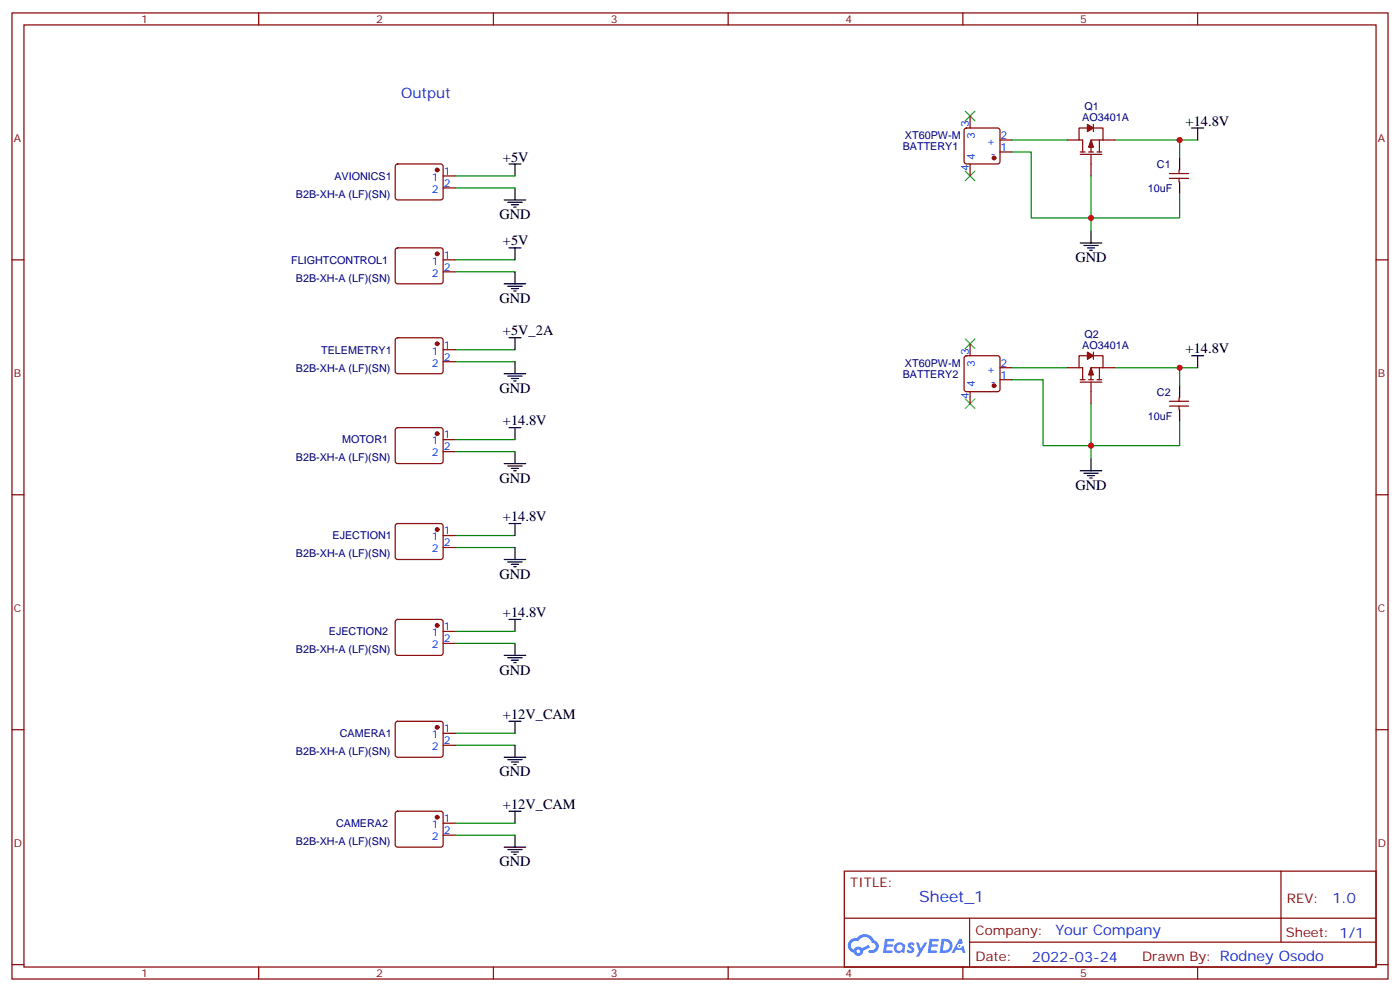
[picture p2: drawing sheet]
<svg xmlns="http://www.w3.org/2000/svg" width="412mm" height="292mm" viewBox="0 0 412 292" stroke-linecap="round" stroke-linejoin="round" font-family="sans-serif">
<g fill="none" stroke="#870000" stroke-width=".35">
<path d="M3.5 3.8h405.4v284.3h-405.4zM7.1 7.3h398.2v277.3h-398.2zM76.2 3.8v3.5M145.3 3.8v3.5M214.5 3.8v3.5M283.6 3.8v3.5M352.8 3.8v3.5M3.5 76.5h3.6M405.3 76.5h3.6M3.5 145.6h3.6M405.3 145.6h3.6M3.5 214.8h3.6"/>
<path d="M405.3 214.8h3.6M248.7 256.4h156.6v28.2h-156.6zM377.3 256.4v20.9M248.7 270.2h156.5M285.6 277.3h119.6M285.6 270.2v14.2M3.5 283.9h3.6M76.2 284.6v3.5M145.3 284.6v3.5M214.5 284.6v3.5M283.6 284.6v3.5M352.8 284.6v3.5"/>
<path d="M405.3 283.9h3.6"/>
</g>
<g fill="#5487ff">
<path d="M267.7 277.6a1.22 1.22 0 0 1 1.7 .2l-.4 .6a.47 .47 0 0 0-.3-.4 .47 .47 0 0 0-.5 .2l.1 .2a1.14 1.14 0 0 1 .8 1.8 1.14 1.14 0 0 1-1.9 0l-.2-.2 .5-.6 .7 .5a.29 .29 0 0 0 .3-.3 .29 .29 0 0 0-.2-.3 1.04 1.04 0 0 1-.6-1.7z"/>
<path d="M260.7 276.3h2.4l.3 .2-.2 .5-1.8 .1-.1 .8h1.5l.3 .4-.3 .4h-1.6l-.2 1.1h1.7l.2 .3-.2 .3-2.6 .1z"/>
<path d="M273.8 276.3h2.4l.3 .2-.1 .5-1.8 .1-.2 .8h1.6l.3 .4-.4 .4h-1.6l-.1 1.1h1.7l.2 .3-.2 .3-2.6 .1z"/>
<path d="M282.6 276.3h.7l.3 1.3-.6 .3a.69 .69 0 0 0-1 .3 .69 .69 0 0 0 .4 .9 .69 .69 0 0 0 .9-.6l.5-.2 .6 2.2h-.8l-.2-.9h-1.8l-.5 .9h-.8z"/>
<path d="M269.8 277.4h.8l.6 1.8 1.1-1.8h.9l-2.6 4.2h-.8l.9-1.5z"/>
<path d="M277.4 276.3l-.6 4.2h1.3a2.11 2.11 0 0 0 2.5-2.1 2.11 2.11 0 0 0-2.5-2.1zM278.1 277.1a1.39 1.39 0 0 1 1.7 1.4 1.39 1.39 0 0 1-1.8 1.3h-.3z"/>
<path d="M263.7 277.9a1.54 1.54 0 0 0-.1 2.2 1.54 1.54 0 0 0 2.2 .1l.6 .3 .3-2.3-.2-.3h-.4a1.49 1.49 0 0 0-2.4 0zM264 278.9a.94 .94 0 0 1 1.8 0 .94 .94 0 0 1-1.8 0z"/>
<path d="M250.4 276.7a2.18 2.18 0 0 0 1.1 3.7 1.44 1.44 0 0 0 1.6 .9 1.44 1.44 0 0 0 1.2-1.4l2-1.1-.5-.7-1.9 1a1.47 1.47 0 0 0-2.4 .4 1.39 1.39 0 0 1-.7-1.9 1.39 1.39 0 0 1 2-.5 2.12 2.12 0 0 1 2.2-1.3 2.12 2.12 0 0 1 1.9 1.7 1.14 1.14 0 0 1 1.1 1.4 1.14 1.14 0 0 1-1.7 .7 .43 .43 0 0 0-.5 .4 .43 .43 0 0 0 .4 .5 1.98 1.98 0 0 0 2.5-1.2 1.98 1.98 0 0 0-1.2-2.6 3.1 3.1 0 0 0-5.3-.6l-.9 .1zM252.3 280a.55 .55 0 0 1 1.1 0 .55 .55 0 0 1-1.1 0z"/>
<circle cx="282.6" cy="278.4" r=".26"/>
</g>
<g fill="none" stroke="#870000" stroke-width=".35">
<path d="M284.2 37.9l.5-.2h9.2l.5 .2 .2 .5v9.2l-.3 .5-.4 .2h-9.2l-.5-.3-.2-.4v-9.2zM285.8 34.1v3.6M320.3 37.7h-2.4v3.5h1v3.5M322.1 37.7h2.8v3.5M322.1 36.6v2.1M116.7 48.5l.4-.2h12.7l.5 .2 .2 .5v9.4l-.7 .4h-13l-.4-.7v-9.1zM130.5 51.8h3.6M130.5 55.3h3.6M285.8 48.3v3.5M294.6 44.7h3.5M294.6 41.2h3.5M314.3 41.2h3.6"/>
<path d="M318.2 45.4h6.4M318.2 44.7h1.4M320.7 44.7h1.4M321.4 45.4v6.4M323.1 44.7h1.5M323.8 41.2v3.5M324.9 41.2h-3.5v3.5M324.9 41.2h3.5M344.5 51.1h5.6M344.5 52.5h5.6M347.3 50v1.1M347.3 52.5v1.1"/>
<path d="M116.7 73.2l.4-.2h12.7l.5 .2 .2 .5v9.4l-.7 .4h-13l-.4-.7v-9.1zM130.5 76.5h3.6M116.7 99.6l.4-.2h12.7l.5 .2 .2 .5v9.5l-.7 .4-13-.1-.4-.6v-9.2zM130.5 80h3.6M130.5 102.9h3.6M130.5 106.5h3.6M284.2 104.9l.5-.2h9.2l.5 .2 .2 .5v9.2l-.3 .5-.4 .2h-9.2l-.5-.2-.2-.5v-9.2zM285.8 101.2v3.5M285.8 115.3v3.5M294.6 111.8h3.5M294.6 108.2h3.5M314.3 108.2h3.6"/>
<path d="M318.2 112.5h6.4M318.2 111.8h1.4M320.3 104.7h-2.4v3.5h1v3.6M320.7 111.8h1.4M321.4 112.5v6.3M322.1 104.7h2.8v3.5M322.1 103.6v2.2M323.1 111.8h1.5M323.8 108.2v3.6M324.9 108.2h-3.5v3.6M324.9 108.2h3.5M344.5 118.1h5.6"/>
<path d="M344.5 119.5h5.6M347.3 117.1v1M347.3 119.5v1.1M116.7 126.1l.4-.2h12.7l.5 .2 .2 .5v9.4l-.7 .5-13-.1-.4-.7v-9.1zM130.5 129.4h3.6M130.5 132.9h3.6M116.7 154.3l.4-.2h12.7l.5 .2 .2 .5v9.4l-.7 .5-13-.1-.4-.6v-9.2zM130.5 157.6h3.6M130.5 161.1h3.6M116.7 182.5l.4-.2h12.7l.5 .2 .2 .5v9.5l-.7 .4-13-.1-.4-.6v-9.2zM130.5 185.8h3.6M130.5 189.4h3.6"/>
<path d="M116.7 212.5l.4-.2h12.7l.5 .2 .2 .5v9.5l-.7 .4-13-.1-.4-.6v-9.2zM130.5 215.8h3.6M130.5 219.4h3.6M116.7 239l.4-.2h12.7l.5 .2 .2 .5v9.4l-.7 .4h-13l-.4-.7v-9.1zM130.5 242.3h3.6M130.5 245.8h3.6"/>
</g>
<g fill="#870000" stroke="#870000" stroke-width=".35">
<path d="M321.4 41.2l.7 2.1h-1.4z"/>
<path d="M320.3 36.6l1.8 1.1-1.8 1z"/>
<path d="M321.4 108.2l.7 2.1h-1.4z"/>
<path d="M320.3 103.6l1.8 1.1-1.8 1.1z"/>
<circle cx="128.8" cy="50" r=".53"/>
<circle cx="128.8" cy="74.7" r=".53"/>
<circle cx="128.8" cy="127.6" r=".53"/>
<circle cx="128.8" cy="101.2" r=".53"/>
<circle cx="128.8" cy="184.1" r=".53"/>
<circle cx="128.8" cy="155.9" r=".53"/>
<circle cx="128.8" cy="240.5" r=".53"/>
<circle cx="128.8" cy="214.1" r=".53"/>
<circle cx="292.8" cy="46.5" r=".53"/>
<circle cx="292.8" cy="113.5" r=".53"/>
</g>
<g fill="none" stroke="#000" stroke-width=".35">
<path d="M351 37.7h3.5M352.8 37.7v3.5M148.5 58.8h6.4M149.6 59.5h4.2M149.9 48.3h3.6M151.7 48.3v3.5M151.7 55.3v3.5M347.5 46.5v3.5M347.5 53.6v3.5M149.9 73h3.6M150.6 60.3h2.2M151.3 61h.7"/>
<path d="M151.7 73v3.5M318.2 71.5h6.4M319.3 72.2h4.2M320.3 73h2.1M321 73.7h.7M321.4 68v3.5M148.5 83.5h6.4M149.6 84.2h4.2M149.9 99.4h3.6M150.6 84.9h2.2M151.3 85.7h.7M151.7 80v3.5"/>
<path d="M151.7 99.4v3.5M148.5 110h6.4M149.6 110.7h4.2M150.6 111.4h2.2M151.3 112.1h.7M151.7 106.5v3.5M347.5 113.5v3.6M351 104.7h3.5M352.8 104.7v3.5M148.5 136.5h6.4M149.6 137.2h4.2M149.9 125.9h3.6"/>
<path d="M150.6 137.9h2.2M151.3 138.6h.7M151.7 125.9v3.5M151.7 132.9v3.6M318.2 138.6h6.4M319.3 139.3h4.2M320.3 140h2.1M321.4 135v3.6M347.5 120.6v3.5M149.9 154.1h3.6M151.7 154.1v3.5M321 140.7h.7"/>
<path d="M148.5 164.7h6.4M149.6 165.4h4.2M150.6 166.1h2.2M151.3 166.8h.7M151.7 161.1v3.6M148.5 192.9h6.4M149.6 193.6h4.2M149.9 182.3h3.6M150.6 194.3h2.2M151.3 195h.7M151.7 182.3v3.5M151.7 189.4v3.5"/>
<path d="M149.9 212.3h3.6M151.7 212.3v3.5M151.7 219.4v3.5M148.5 222.9h6.4M149.6 223.6h4.2M149.9 238.8h3.6M150.6 224.3h2.2M151.3 225h.7M151.7 238.8v3.5M148.5 249.3h6.4M149.6 250h4.2M150.6 250.8h2.2"/>
<path d="M151.3 251.5h.7M151.7 245.8v3.5"/>
</g>
<g fill="none" stroke="#008700" stroke-width=".35">
<path d="M134.1 55.3h17.6M134.1 51.8h17.6M298.1 44.7h5.6v19.4h43.8v-7M298.1 41.2h16.2M321.4 51.8v16.2M328.4 41.2h24.4M347.5 41.2v5.3M134.1 76.5h17.6M134.1 80h17.6M134.1 102.9h17.6M134.1 106.5h17.6M298.1 111.8h9.2v19.4h40.2v-7.1"/>
<path d="M298.1 108.2h16.2M321.4 118.8v16.2M328.4 108.2h24.4M347.5 108.2v5.3M134.1 132.9h17.6M134.1 129.4h17.6M134.1 157.6h17.6M134.1 161.1h17.6M134.1 189.4h17.6M134.1 185.8h17.6M134.1 215.8h17.6M134.1 219.4h17.6"/>
<path d="M134.1 245.8h17.6M134.1 242.3h17.6"/>
</g>
<path d="M284.3 32.7l2.9 2.9M287.2 32.7l-2.9 2.9M284.3 50.4l2.9 2.8M287.2 50.4l-2.9 2.8M284.3 99.8l2.9 2.8M287.2 99.8l-2.9 2.8M284.3 117.4l2.9 2.8M287.2 117.4l-2.9 2.8" fill="none" stroke="#3c3" stroke-width=".35"/>
<g fill="#c00">
<circle cx="347.5" cy="41.2" r=".88"/>
<circle cx="321.4" cy="64.1" r=".88"/>
<circle cx="347.5" cy="108.2" r=".88"/>
<circle cx="321.4" cy="131.2" r=".88"/>
</g>
<text font-size="4.6" fill="#00f" x="270.8" y="265.4">Sheet_1</text>
<g font-size="4.2" fill="#00f">
<text x="118.2" y="28.9">Output</text>
<text x="392.5" y="265.7">1.0</text>
<text x="310.9" y="275.2">Your Company</text>
<text x="304" y="283">2022-03-24</text>
</g>
<g font-size="4.2">
<text x="349.2" y="37">+14.8V</text>
<text x="148.2" y="47.6">+5V</text>
<text x="147.1" y="64.5">GND</text>
<text x="148.2" y="72.2">+5V</text>
<text x="316.8" y="77.2">GND</text>
<text x="147.1" y="89.2">GND</text>
<text x="148.2" y="98.7">+5V_2A</text>
<text x="349.2" y="104">+14.8V</text>
<text x="147.1" y="115.6">GND</text>
<text x="148.2" y="125.2">+14.8V</text>
<text x="147.1" y="142.1">GND</text>
<text x="316.8" y="144.2">GND</text>
<text x="148.2" y="153.4">+14.8V</text>
<text x="147.1" y="170.3">GND</text>
<text x="148.2" y="181.6">+14.8V</text>
<text x="147.1" y="198.5">GND</text>
<text x="148.2" y="211.6">+12V_CAM</text>
<text x="147.1" y="228.5">GND</text>
<text x="148.2" y="238.1">+12V_CAM</text>
<text x="147.1" y="255">GND</text>
</g>
<g font-size="3.9" fill="#800">
<text x="250.5" y="261">TITLE:</text>
<text x="379.1" y="265.7">REV:</text>
<text x="287.4" y="275.2">Company:</text>
<text x="378.7" y="275.8">Sheet: 1/1</text>
<text x="287.4" y="282.9">Date:</text>
<text x="336.4" y="282.9">Drawn By: Rodney Osodo</text>
</g>
<g font-size="3.2" fill="#800">
<text x="41.6" y="6.8">1</text>
<text x="110.8" y="6.8">2</text>
<text x="179.9" y="6.8">3</text>
<text x="249.1" y="6.8">4</text>
<text x="318.2" y="6.8">5</text>
<text x="4.1" y="41.9">A</text>
<text x="405.9" y="41.9">A</text>
<text x="4.1" y="111.1">B</text>
<text x="405.9" y="111.1">B</text>
<text x="4.1" y="180.2">C</text>
<text x="405.9" y="180.2">C</text>
<text x="4.1" y="249.3">D</text>
<text x="405.9" y="249.3">D</text>
<text x="41.6" y="287.6">1</text>
<text x="110.8" y="287.6">2</text>
<text x="179.9" y="287.6">3</text>
<text x="249.1" y="287.6">4</text>
<text x="318.2" y="287.6">5</text>
</g>
<g font-size="3.2" fill="#000080">
<text x="318.8" y="35.6">AO3401A</text>
<text x="319.5" y="32.4">Q1</text>
<text x="266.6" y="41">XT60PW-M</text>
<text x="265.9" y="44.1">BATTERY1</text>
<text x="98.5" y="52.9">AVIONICS1</text>
<text x="340.8" y="49.4">C1</text>
<text x="87.2" y="58.2">B2B-XH-A (LF)(SN)</text>
<text x="338.1" y="56.4">10uF</text>
<text x="85.8" y="77.6">FLIGHTCONTROL1</text>
<text x="87.1" y="82.9">B2B-XH-A (LF)(SN)</text>
<text x="319.5" y="99.5">Q2</text>
<text x="94.6" y="104.1">TELEMETRY1</text>
<text x="318.8" y="102.6">AO3401A</text>
<text x="87.2" y="109.4">B2B-XH-A (LF)(SN)</text>
<text x="265.9" y="111.2">BATTERY2</text>
<text x="266.6" y="108">XT60PW-M</text>
<text x="340.8" y="116.4">C2</text>
<text x="338.1" y="123.5">10uF</text>
<text x="100.7" y="130.5">MOTOR1</text>
<text x="87.1" y="135.8">B2B-XH-A (LF)(SN)</text>
<text x="98" y="158.8">EJECTION1</text>
<text x="87.2" y="164">B2B-XH-A (LF)(SN)</text>
<text x="96.9" y="187">EJECTION2</text>
<text x="87.1" y="192.3">B2B-XH-A (LF)(SN)</text>
<text x="100.1" y="217">CAMERA1</text>
<text x="87.2" y="222.3">B2B-XH-A (LF)(SN)</text>
<text x="99" y="243.4">CAMERA2</text>
<text x="87.1" y="248.7">B2B-XH-A (LF)(SN)</text>
</g>
<g font-size="3.2" fill="#00f">
<text x="285.4" y="37.5" transform="rotate(-90 285.4 37.5)">3</text>
<text x="287.2" y="41" transform="rotate(-90 287.2 41)">3</text>
<text x="294.7" y="40.9">2</text>
<text x="287.2" y="47" transform="rotate(-90 287.2 47)">4</text>
<text x="290.7" y="42.6">+</text>
<text x="291.8" y="46.1">-</text>
<text x="294.7" y="44.4">1</text>
<text x="127.2" y="53.2">1</text>
<text x="130.7" y="51.4">1</text>
<text x="285.4" y="50.5" transform="rotate(-90 285.4 50.5)">4</text>
<text x="127.2" y="56.7">2</text>
<text x="130.7" y="55">2</text>
<text x="127.2" y="77.9">1</text>
<text x="130.7" y="76.1">1</text>
<text x="127.2" y="81.4">2</text>
<text x="130.7" y="79.7">2</text>
<text x="127.2" y="104.4">1</text>
<text x="127.2" y="107.9">2</text>
<text x="130.7" y="102.6">1</text>
<text x="130.7" y="106.1">2</text>
<text x="285.4" y="104.5" transform="rotate(-90 285.4 104.5)">3</text>
<text x="294.7" y="107.9">2</text>
<text x="287.2" y="114" transform="rotate(-90 287.2 114)">4</text>
<text x="287.2" y="108" transform="rotate(-90 287.2 108)">3</text>
<text x="290.7" y="109.6">+</text>
<text x="291.8" y="113.2">-</text>
<text x="294.7" y="111.4">1</text>
<text x="285.4" y="117.5" transform="rotate(-90 285.4 117.5)">4</text>
<text x="127.2" y="130.8">1</text>
<text x="130.7" y="129">1</text>
<text x="127.2" y="134.3">2</text>
<text x="130.7" y="132.6">2</text>
<text x="127.2" y="159">1</text>
<text x="130.7" y="157.3">1</text>
<text x="130.7" y="160.8">2</text>
<text x="127.2" y="162.6">2</text>
<text x="130.7" y="185.5">1</text>
<text x="127.2" y="187.3">1</text>
<text x="127.2" y="190.8">2</text>
<text x="130.7" y="189">2</text>
<text x="130.7" y="215.5">1</text>
<text x="127.2" y="217.2">1</text>
<text x="127.2" y="220.8">2</text>
<text x="130.7" y="219">2</text>
<text x="127.2" y="243.7">1</text>
<text x="130.7" y="241.9">1</text>
<text x="130.7" y="245.5">2</text>
<text x="127.2" y="247.2">2</text>
</g>
</svg>
